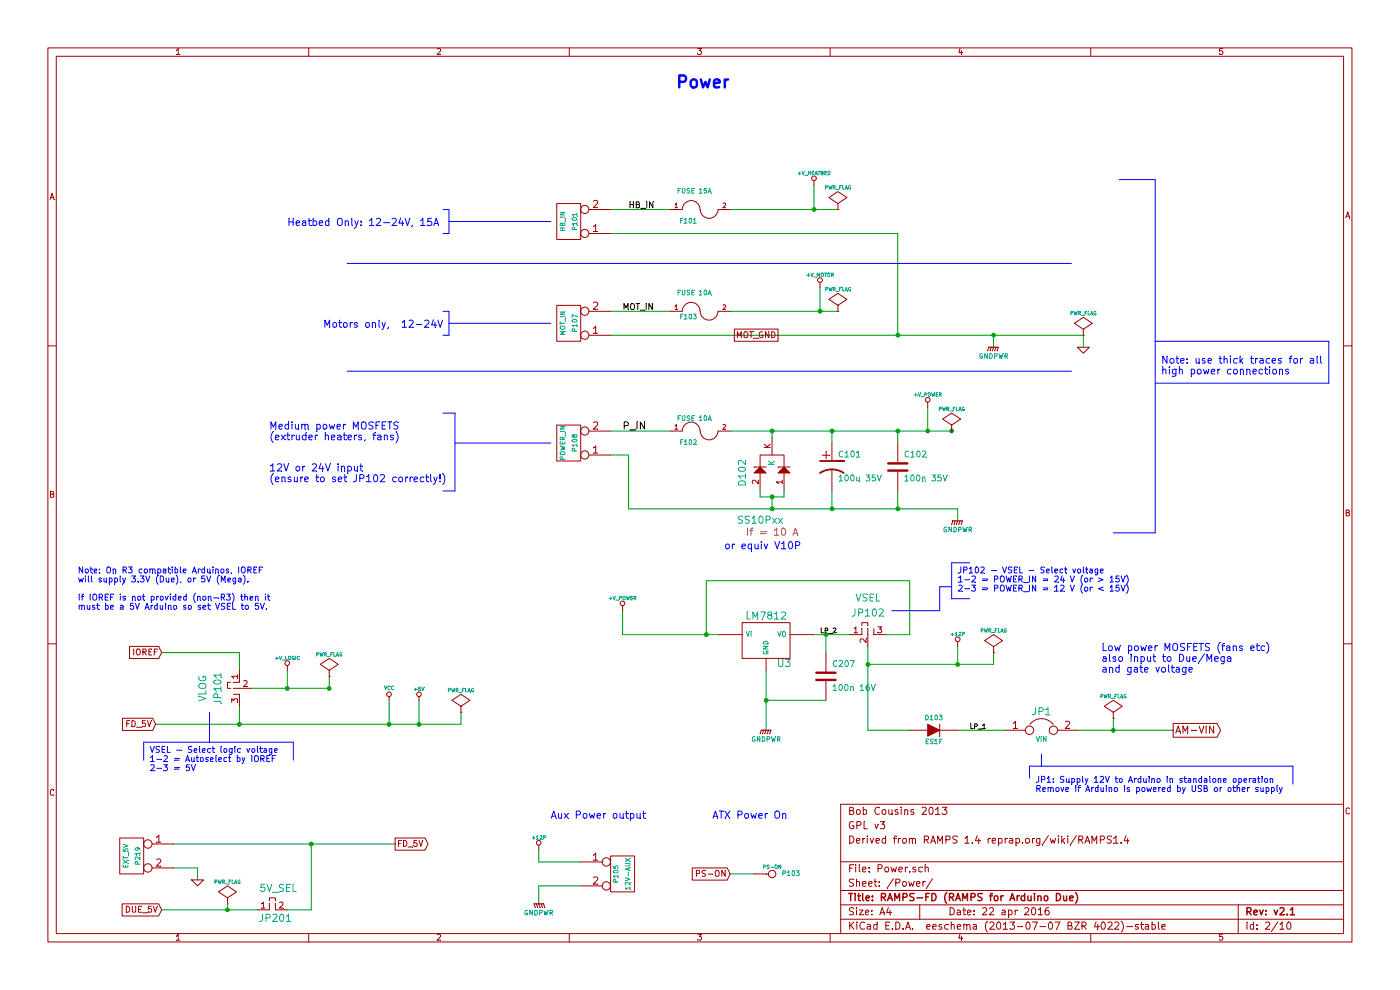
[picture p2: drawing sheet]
EESchema Schematic File Version 2
LIBS:power
LIBS:device
LIBS:transistors
LIBS:conn
LIBS:linear
LIBS:regul
LIBS:74xx
LIBS:cmos4000
LIBS:adc-dac
LIBS:memory
LIBS:xilinx
LIBS:special
LIBS:microcontrollers
LIBS:dsp
LIBS:microchip
LIBS:analog_switches
LIBS:motorola
LIBS:texas
LIBS:intel
LIBS:audio
LIBS:interface
LIBS:digital-audio
LIBS:philips
LIBS:display
LIBS:cypress
LIBS:siliconi
LIBS:opto
LIBS:atmel
LIBS:contrib
LIBS:valves
LIBS:RMC
LIBS:arduino_shieldsNCL
LIBS:opendous
LIBS:RAMPS-FD-cache
EELAYER 27 0
EELAYER END
$Descr A4 11693 8268
encoding utf-8
Sheet 2 10
Title "RAMPS-FD (RAMPS for Arduino Due)"
Date "22 apr 2016"
Rev "v2.1"
Comp ""
Comment1 "Derived from RAMPS 1.4 reprap.org/wiki/RAMPS1.4"
Comment2 "GPL v3"
Comment3 "Bob Cousins 2013"
Comment4 ""
$EndDescr
Connection ~ 7250 5550
Connection ~ 8000 5550
Wire Wire Line
	7250 5550 8300 5550
Wire Wire Line
	6800 5300 7100 5300
Wire Wire Line
	6400 5600 6400 6100
Wire Wire Line
	4500 7100 4500 7200
Wire Wire Line
	9000 6100 9800 6100
Wire Notes Line
	8950 3100 2900 3100
Connection ~ 2750 5750
Wire Wire Line
	2100 5750 2750 5750
Wire Wire Line
	2000 5600 2000 5450
Wire Wire Line
	2000 5450 1350 5450
Wire Wire Line
	3250 6050 3250 5850
Connection ~ 7500 4250
Wire Wire Line
	8000 4250 8000 4350
Wire Wire Line
	5250 4250 8000 4250
Wire Wire Line
	5100 2800 9050 2800
Wire Wire Line
	9050 2800 9050 2900
Wire Wire Line
	8300 2800 8300 2900
Wire Wire Line
	7500 1950 7500 2800
Wire Wire Line
	5100 1750 5600 1750
Connection ~ 7950 3600
Wire Wire Line
	6100 3600 7950 3600
Connection ~ 2400 5750
Wire Notes Line
	4600 3700 3800 3700
Wire Notes Line
	4600 2700 3750 2700
Wire Wire Line
	2400 5750 2400 5600
Wire Wire Line
	4500 7200 4850 7200
Wire Wire Line
	5600 2600 5100 2600
Wire Wire Line
	6850 2400 6850 2600
Wire Wire Line
	6450 3600 6450 3650
Wire Wire Line
	7500 4250 7500 4100
Connection ~ 6950 3600
Wire Wire Line
	7500 3600 7500 3700
Connection ~ 6450 3600
Wire Wire Line
	5250 4250 5250 3800
Wire Wire Line
	6100 7300 6300 7300
Connection ~ 6800 1750
Wire Wire Line
	6800 1550 6800 1750
Wire Wire Line
	6100 1750 7000 1750
Wire Wire Line
	5600 3600 5100 3600
Wire Wire Line
	5250 3800 5100 3800
Connection ~ 6450 4250
Wire Wire Line
	4850 7400 4500 7400
Wire Wire Line
	4500 7400 4500 7550
Wire Wire Line
	6450 4150 6450 4250
Wire Wire Line
	6950 3600 6950 3700
Wire Wire Line
	6950 4250 6950 4100
Connection ~ 6950 4250
Connection ~ 7500 3600
Wire Wire Line
	7750 3400 7750 3600
Connection ~ 6850 2600
Wire Wire Line
	6100 2600 7000 2600
Wire Notes Line
	3750 1850 4600 1850
Wire Wire Line
	8400 6100 8000 6100
Connection ~ 7750 3600
Wire Wire Line
	5100 1950 7500 1950
Connection ~ 7500 2800
Connection ~ 8300 2800
Wire Wire Line
	2000 5900 2000 6050
Wire Wire Line
	1300 6050 3850 6050
Wire Wire Line
	2750 5750 2750 5650
Wire Notes Line
	8950 2200 2900 2200
Wire Wire Line
	9300 6000 9300 6100
Connection ~ 9300 6100
Wire Wire Line
	5200 5300 6000 5300
Wire Wire Line
	7250 6100 7600 6100
Wire Wire Line
	7400 5300 7600 5300
Wire Wire Line
	7600 5300 7600 4850
Wire Wire Line
	7600 4850 5900 4850
Wire Wire Line
	5900 4850 5900 5300
Connection ~ 5900 5300
Wire Wire Line
	8000 5400 8000 5550
Wire Wire Line
	8300 5550 8300 5450
Text Notes 8000 4800 0    50   ~ 0
JP102 - VSEL - Select voltage\n1-2 = POWER_IN = 24 V (or > 15V)\n2-3 = POWER_IN = 12 V (or < 15V)
$Comp
L PWR_FLAG #FLG011
U 1 1
P 8300 5450
F 0 "#FLG011" H 8300 5545 30  0001 C CNN
F 1 "PWR_FLAG" H 8300 5630 30  0000 C CNN
F 2 "" H 8300 5450 60  0001 C CNN
F 3 "" H 8300 5450 60  0001 C CNN
	1    8300 5450
	1    0    0    -1  
$EndComp
$Comp
L +12P #PWR012
U 1 1
P 8000 5400
F 0 "#PWR012" H 8000 5370 30  0001 C CNN
F 1 "+12P" H 8000 5500 30  0000 C CNN
F 2 "" H 8000 5400 60  0001 C CNN
F 3 "" H 8000 5400 60  0001 C CNN
	1    8000 5400
	1    0    0    -1  
$EndComp
$Comp
L JUMP_MINI_3 JP102
U 1 1
P 7250 5300
F 0 "JP102" H 7250 5475 60  0000 C CNN
F 1 "VSEL" H 7250 5600 60  0000 C CNN
F 2 "" H 7250 5300 60  0001 C CNN
F 3 "" H 7250 5300 60  0001 C CNN
	1    7250 5300
	1    0    0    -1  
$EndComp
$Comp
L GNDPWR #PWR013
U 1 1
P 6400 6100
F 0 "#PWR013" H 6400 6150 40  0001 C CNN
F 1 "GNDPWR" H 6400 6020 40  0000 C CNN
F 2 "" H 6400 6100 60  0001 C CNN
F 3 "" H 6400 6100 60  0001 C CNN
	1    6400 6100
	1    0    0    -1  
$EndComp
Text Notes 9200 5450 0    60   ~ 0
Low power MOSFETS (fans etc)\nalso input to Due/Mega\nand gate voltage
Text GLabel 1350 5450 0    50   Input ~ 0
IOREF
Text Notes 4600 6850 0    60   ~ 0
Aux Power output
Text GLabel 9800 6100 2    60   Output ~ 0
AM-VIN
$Comp
L JUMPER JP1
U 1 1
P 8700 6100
F 0 "JP1" H 8700 6250 60  0000 C CNN
F 1 "VIN" H 8700 6020 40  0000 C CNN
F 2 "" H 8700 6100 60  0001 C CNN
F 3 "" H 8700 6100 60  0001 C CNN
	1    8700 6100
	1    0    0    -1  
$EndComp
$Comp
L VCC #PWR014
U 1 1
P 3250 5850
F 0 "#PWR014" H 3250 5950 30  0001 C CNN
F 1 "VCC" H 3250 5950 30  0000 C CNN
F 2 "" H 3250 5850 60  0001 C CNN
F 3 "" H 3250 5850 60  0001 C CNN
	1    3250 5850
	1    0    0    -1  
$EndComp
Text Notes 1250 6300 0    50   ~ 0
VSEL - Select logic voltage\n1-2 = Autoselect by IOREF\n2-3 = 5V
$Comp
L PWR_FLAG #FLG015
U 1 1
P 9050 2800
F 0 "#FLG015" H 9050 2895 30  0001 C CNN
F 1 "PWR_FLAG" H 9050 2980 30  0000 C CNN
F 2 "" H 9050 2800 60  0001 C CNN
F 3 "" H 9050 2800 60  0001 C CNN
	1    9050 2800
	1    0    0    -1  
$EndComp
$Comp
L GND #PWR016
U 1 1
P 9050 2900
F 0 "#PWR016" H 9050 2900 30  0001 C CNN
F 1 "GND" H 9050 2830 30  0001 C CNN
F 2 "" H 9050 2900 60  0001 C CNN
F 3 "" H 9050 2900 60  0001 C CNN
	1    9050 2900
	1    0    0    -1  
$EndComp
$Comp
L GNDPWR #PWR017
U 1 1
P 8300 2900
F 0 "#PWR017" H 8300 2950 40  0001 C CNN
F 1 "GNDPWR" H 8300 2820 40  0000 C CNN
F 2 "" H 8300 2900 60  0001 C CNN
F 3 "" H 8300 2900 60  0001 C CNN
	1    8300 2900
	1    0    0    -1  
$EndComp
$Comp
L CONN_2 P108
U 1 1
P 4750 3700
F 0 "P108" V 4700 3700 40  0000 C CNN
F 1 "POWER_IN" V 4800 3700 40  0000 C CNN
F 2 "" H 4750 3700 60  0001 C CNN
F 3 "" H 4750 3700 60  0001 C CNN
	1    4750 3700
	-1   0    0    1   
$EndComp
$Comp
L CONN_2 P101
U 1 1
P 4750 1850
F 0 "P101" V 4700 1850 40  0000 C CNN
F 1 "HB_IN" V 4800 1850 40  0000 C CNN
F 2 "" H 4750 1850 60  0001 C CNN
F 3 "" H 4750 1850 60  0001 C CNN
	1    4750 1850
	-1   0    0    1   
$EndComp
Text Label 5200 2600 0    50   ~ 0
MOT_IN
Text Label 5250 1750 0    50   ~ 0
HB_IN
$Comp
L GNDPWR #PWR018
U 1 1
P 4500 7550
F 0 "#PWR018" H 4500 7600 40  0001 C CNN
F 1 "GNDPWR" H 4500 7470 40  0000 C CNN
F 2 "" H 4500 7550 60  0001 C CNN
F 3 "" H 4500 7550 60  0001 C CNN
	1    4500 7550
	-1   0    0    -1  
$EndComp
$Comp
L GNDPWR #PWR019
U 1 1
P 8000 4350
F 0 "#PWR019" H 8000 4400 40  0001 C CNN
F 1 "GNDPWR" H 8000 4270 40  0000 C CNN
F 2 "" H 8000 4350 60  0001 C CNN
F 3 "" H 8000 4350 60  0001 C CNN
	1    8000 4350
	1    0    0    -1  
$EndComp
Text GLabel 6500 2800 0    50   UnSpc ~ 0
MOT_GND
Text Notes 650  4800 0    50   ~ 0
Note: On R3 compatible Arduinos, IOREF \nwill supply 3.3V (Due), or 5V (Mega).\n\nIf IOREF is not provided (non-R3) then it \nmust be a 5V Arduino so set VSEL to 5V.
$Comp
L PWR_FLAG #FLG020
U 1 1
P 2750 5650
F 0 "#FLG020" H 2750 5745 30  0001 C CNN
F 1 "PWR_FLAG" H 2750 5830 30  0000 C CNN
F 2 "" H 2750 5650 60  0001 C CNN
F 3 "" H 2750 5650 60  0001 C CNN
	1    2750 5650
	1    0    0    -1  
$EndComp
$Comp
L PWR_FLAG #FLG021
U 1 1
P 9300 6000
F 0 "#FLG021" H 9300 6095 30  0001 C CNN
F 1 "PWR_FLAG" H 9300 6180 30  0000 C CNN
F 2 "" H 9300 6000 60  0001 C CNN
F 3 "" H 9300 6000 60  0001 C CNN
	1    9300 6000
	1    0    0    -1  
$EndComp
Text GLabel 6100 7300 0    50   Input ~ 0
PS-ON
Text Notes 2250 3600 0    60   ~ 0
Medium power MOSFETS \n(extruder heaters, fans)
Text Notes 2400 1900 0    60   ~ 0
Heatbed Only: 12-24V, 15A
Text Notes 2700 2750 0    60   ~ 0
Motors only,  12-24V
$Comp
L JUMP_MINI_3 JP101
U 1 1
P 2000 5750
F 0 "JP101" H 2000 5925 60  0000 C CNN
F 1 "VLOG" H 2000 6050 60  0000 C CNN
F 2 "" H 2000 5750 60  0001 C CNN
F 3 "" H 2000 5750 60  0001 C CNN
	1    2000 5750
	0    -1   1    0   
$EndComp
$Comp
L +V_LOGIC #PWR022
U 1 1
P 2400 5600
F 0 "#PWR022" H 2400 5570 30  0001 C CNN
F 1 "+V_LOGIC" H 2400 5700 30  0000 C CNN
F 2 "" H 2400 5600 60  0001 C CNN
F 3 "" H 2400 5600 60  0001 C CNN
	1    2400 5600
	1    0    0    -1  
$EndComp
Text Label 5200 3600 0    60   ~ 0
P_IN
$Comp
L FUSE F103
U 1 1
P 5850 2600
F 0 "F103" H 5750 2550 40  0000 C CNN
F 1 "FUSE 10A" H 5800 2750 40  0000 C CNN
F 2 "" H 5850 2600 60  0001 C CNN
F 3 "" H 5850 2600 60  0001 C CNN
	1    5850 2600
	1    0    0    -1  
$EndComp
$Comp
L PWR_FLAG #FLG023
U 1 1
P 7000 2600
F 0 "#FLG023" H 7000 2695 30  0001 C CNN
F 1 "PWR_FLAG" H 7000 2780 30  0000 C CNN
F 2 "" H 7000 2600 60  0001 C CNN
F 3 "" H 7000 2600 60  0001 C CNN
	1    7000 2600
	1    0    0    -1  
$EndComp
$Comp
L +V_MOTOR #PWR024
U 1 1
P 6850 2400
F 0 "#PWR024" H 6850 2370 30  0001 C CNN
F 1 "+V_MOTOR" H 6850 2500 30  0000 C CNN
F 2 "" H 6850 2400 60  0001 C CNN
F 3 "" H 6850 2400 60  0001 C CNN
	1    6850 2400
	1    0    0    -1  
$EndComp
$Comp
L +V_HEATBED #PWR025
U 1 1
P 6800 1550
F 0 "#PWR025" H 6800 1520 30  0001 C CNN
F 1 "+V_HEATBED" H 6800 1650 30  0000 C CNN
F 2 "" H 6800 1550 60  0001 C CNN
F 3 "" H 6800 1550 60  0001 C CNN
	1    6800 1550
	1    0    0    -1  
$EndComp
$Comp
L +V_POWER #PWR026
U 1 1
P 7750 3400
F 0 "#PWR026" H 7750 3370 30  0001 C CNN
F 1 "+V_POWER" H 7750 3500 30  0000 C CNN
F 2 "" H 7750 3400 60  0001 C CNN
F 3 "" H 7750 3400 60  0001 C CNN
	1    7750 3400
	1    0    0    -1  
$EndComp
$Comp
L CONN_2 P107
U 1 1
P 4750 2700
F 0 "P107" V 4700 2700 40  0000 C CNN
F 1 "MOT_IN" V 4800 2700 40  0000 C CNN
F 2 "" H 4750 2700 60  0001 C CNN
F 3 "" H 4750 2700 60  0001 C CNN
	1    4750 2700
	-1   0    0    1   
$EndComp
$Comp
L CONN_1 P103
U 1 1
P 6450 7300
F 0 "P103" H 6530 7300 40  0000 L CNN
F 1 "PS-ON" H 6450 7355 30  0000 C CNN
F 2 "" H 6450 7300 60  0001 C CNN
F 3 "" H 6450 7300 60  0001 C CNN
	1    6450 7300
	1    0    0    -1  
$EndComp
$Comp
L CONN_2 P105
U 1 1
P 5200 7300
F 0 "P105" V 5150 7300 40  0000 C CNN
F 1 "12V-AUX" V 5250 7300 40  0000 C CNN
F 2 "" H 5200 7300 60  0001 C CNN
F 3 "" H 5200 7300 60  0001 C CNN
	1    5200 7300
	1    0    0    -1  
$EndComp
$Comp
L PWR_FLAG #FLG027
U 1 1
P 7000 1750
F 0 "#FLG027" H 7000 1845 30  0001 C CNN
F 1 "PWR_FLAG" H 7000 1930 30  0000 C CNN
F 2 "" H 7000 1750 60  0001 C CNN
F 3 "" H 7000 1750 60  0001 C CNN
	1    7000 1750
	1    0    0    -1  
$EndComp
$Comp
L PWR_FLAG #FLG028
U 1 1
P 7950 3600
F 0 "#FLG028" H 7950 3695 30  0001 C CNN
F 1 "PWR_FLAG" H 7950 3780 30  0000 C CNN
F 2 "" H 7950 3600 60  0001 C CNN
F 3 "" H 7950 3600 60  0001 C CNN
	1    7950 3600
	1    0    0    -1  
$EndComp
Text Notes 5650 750  0    100  ~ 20
Power
$Comp
L C C102
U 1 1
P 7500 3900
F 0 "C102" H 7550 4000 50  0000 L CNN
F 1 "100n 35V" H 7550 3800 50  0000 L CNN
F 2 "" H 7500 3900 60  0001 C CNN
F 3 "" H 7500 3900 60  0001 C CNN
	1    7500 3900
	1    0    0    -1  
$EndComp
$Comp
L CP1 C101
U 1 1
P 6950 3900
F 0 "C101" H 7000 4000 50  0000 L CNN
F 1 "100u 35V" H 7000 3800 50  0000 L CNN
F 2 "" H 6950 3900 60  0001 C CNN
F 3 "" H 6950 3900 60  0001 C CNN
	1    6950 3900
	1    0    0    -1  
$EndComp
$Comp
L DIODE D103
U 1 1
P 7800 6100
F 0 "D103" H 7800 6200 40  0000 C CNN
F 1 "ES1F" H 7800 6000 40  0000 C CNN
F 2 "" H 7800 6100 60  0001 C CNN
F 3 "" H 7800 6100 60  0001 C CNN
	1    7800 6100
	1    0    0    -1  
$EndComp
$Comp
L FUSE F102
U 1 1
P 5850 3600
F 0 "F102" H 5750 3500 40  0000 C CNN
F 1 "FUSE 10A" H 5800 3700 40  0000 C CNN
F 2 "" H 5850 3600 60  0001 C CNN
F 3 "" H 5850 3600 60  0001 C CNN
	1    5850 3600
	1    0    0    -1  
$EndComp
$Comp
L FUSE F101
U 1 1
P 5850 1750
F 0 "F101" H 5750 1650 40  0000 C CNN
F 1 "FUSE 15A" H 5800 1900 40  0000 C CNN
F 2 "" H 5850 1750 60  0001 C CNN
F 3 "" H 5850 1750 60  0001 C CNN
	1    5850 1750
	1    0    0    -1  
$EndComp
$Comp
L LM7812 U3
U 1 1
P 6400 5350
F 0 "U3" H 6550 5154 60  0000 C CNN
F 1 "LM7812" H 6400 5550 60  0000 C CNN
F 2 "~" H 6400 5350 60  0000 C CNN
F 3 "~" H 6400 5350 60  0000 C CNN
	1    6400 5350
	1    0    0    -1  
$EndComp
Wire Wire Line
	5200 5100 5200 5300
$Comp
L +V_POWER #PWR029
U 1 1
P 5200 5100
F 0 "#PWR029" H 5200 5070 30  0001 C CNN
F 1 "+V_POWER" H 5200 5200 30  0000 C CNN
F 2 "" H 5200 5100 60  0001 C CNN
F 3 "" H 5200 5100 60  0001 C CNN
	1    5200 5100
	1    0    0    -1  
$EndComp
Text Notes 8650 6550 0    50   ~ 0
JP1: Supply 12V to Arduino in standalone operation\nRemove if Arduino is powered by USB or other supply
$Comp
L C C207
U 1 1
P 6900 5650
F 0 "C207" H 6950 5750 50  0000 L CNN
F 1 "100n 16V" H 6950 5550 50  0000 L CNN
F 2 "" H 6900 5650 60  0001 C CNN
F 3 "" H 6900 5650 60  0001 C CNN
	1    6900 5650
	1    0    0    -1  
$EndComp
Wire Wire Line
	6900 5850 6400 5850
Connection ~ 6400 5850
Wire Wire Line
	6900 5450 6900 5300
Connection ~ 6900 5300
Text Label 8100 6100 0    40   ~ 0
LP_1
Text Label 6850 5300 0    40   ~ 0
LP_2
$Comp
L +12P #PWR030
U 1 1
P 4500 7100
F 0 "#PWR030" H 4500 7070 30  0001 C CNN
F 1 "+12P" H 4500 7200 30  0000 C CNN
F 2 "" H 4500 7100 60  0001 C CNN
F 3 "" H 4500 7100 60  0001 C CNN
	1    4500 7100
	1    0    0    -1  
$EndComp
Text Notes 9700 3050 0    60   ~ 0
Note: use thick traces for all\nhigh power connections
Wire Notes Line
	9300 4450 9650 4450
Wire Notes Line
	9650 4450 9650 1500
Wire Notes Line
	9650 1500 9350 1500
Wire Notes Line
	9650 3200 11100 3200
Wire Notes Line
	11100 3200 11100 2850
Wire Notes Line
	11100 2850 9650 2850
Text Notes 2250 3950 0    60   ~ 0
12V or 24V input \n(ensure to set JP102 correctly!)
Wire Notes Line
	8700 6300 8700 6400
Wire Notes Line
	8600 6500 8600 6400
Wire Notes Line
	8600 6400 10800 6400
Wire Notes Line
	10800 6400 10800 6550
Wire Notes Line
	1750 5950 1750 6200
Wire Notes Line
	1200 6200 2450 6200
Wire Notes Line
	1200 6200 1200 6350
Wire Notes Line
	2450 6200 2450 6350
Wire Notes Line
	7450 5100 7850 5100
Wire Notes Line
	7850 5100 7850 4900
Wire Notes Line
	7850 4900 7950 4900
Wire Notes Line
	7950 4700 7950 5000
Wire Notes Line
	7950 4700 8100 4700
Wire Notes Line
	7950 5000 8100 5000
Wire Notes Line
	3700 1750 3750 1750
Wire Notes Line
	3750 1750 3750 1950
Wire Notes Line
	3750 1950 3700 1950
Wire Notes Line
	3700 2600 3750 2600
Wire Notes Line
	3750 2600 3750 2800
Wire Notes Line
	3750 2800 3700 2800
Wire Notes Line
	3700 3450 3800 3450
Wire Notes Line
	3800 3450 3800 4100
Wire Notes Line
	3800 4100 3700 4100
Wire Wire Line
	7250 5400 7250 6100
Connection ~ 2000 6050
Text GLabel 1350 7600 0    50   Input ~ 0
DUE_5V
Wire Wire Line
	3500 6050 3500 5850
$Comp
L +5V #PWR031
U 1 1
P 3500 5850
F 0 "#PWR031" H 3500 5940 20  0001 C CNN
F 1 "+5V" H 3500 5940 30  0000 C CNN
F 2 "" H 3500 5850 60  0001 C CNN
F 3 "" H 3500 5850 60  0001 C CNN
	1    3500 5850
	1    0    0    -1  
$EndComp
Wire Wire Line
	1450 7050 3300 7050
$Comp
L PWR_FLAG #FLG032
U 1 1
P 3850 5950
F 0 "#FLG032" H 3850 6045 30  0001 C CNN
F 1 "PWR_FLAG" H 3850 6130 30  0000 C CNN
F 2 "" H 3850 5950 60  0001 C CNN
F 3 "" H 3850 5950 60  0001 C CNN
	1    3850 5950
	1    0    0    -1  
$EndComp
Wire Wire Line
	3850 6050 3850 5950
Text GLabel 3300 7050 2    50   Output ~ 0
FD_5V
Connection ~ 3250 6050
Connection ~ 3500 6050
Text GLabel 1300 6050 0    50   Input ~ 0
FD_5V
$Comp
L CONN_2 P219
U 1 1
P 1100 7150
F 0 "P219" V 1050 7150 40  0000 C CNN
F 1 "EXT_5V" V 1150 7150 40  0000 C CNN
F 2 "" H 1100 7150 60  0001 C CNN
F 3 "" H 1100 7150 60  0001 C CNN
	1    1100 7150
	-1   0    0    -1  
$EndComp
Wire Wire Line
	1650 7250 1650 7350
$Comp
L GND #PWR033
U 1 1
P 1650 7350
F 0 "#PWR033" H 1650 7350 30  0001 C CNN
F 1 "GND" H 1650 7280 30  0001 C CNN
F 2 "" H 1650 7350 60  0001 C CNN
F 3 "" H 1650 7350 60  0001 C CNN
	1    1650 7350
	1    0    0    -1  
$EndComp
Wire Wire Line
	1650 7250 1450 7250
$Comp
L JUMP_MINI JP201
U 1 1
P 2300 7600
F 0 "JP201" H 2300 7525 60  0000 C CNN
F 1 "5V_SEL" H 2325 7775 60  0000 C CNN
F 2 "~" H 2300 7600 60  0000 C CNN
F 3 "~" H 2300 7600 60  0000 C CNN
	1    2300 7600
	1    0    0    -1  
$EndComp
Wire Wire Line
	1350 7600 2150 7600
Wire Wire Line
	2600 7600 2600 7050
Connection ~ 2600 7050
$Comp
L PWR_FLAG #FLG034
U 1 1
P 1900 7550
F 0 "#FLG034" H 1900 7645 30  0001 C CNN
F 1 "PWR_FLAG" H 1900 7730 30  0000 C CNN
F 2 "" H 1900 7550 60  0001 C CNN
F 3 "" H 1900 7550 60  0001 C CNN
	1    1900 7550
	1    0    0    -1  
$EndComp
Wire Wire Line
	1900 7550 1900 7600
Connection ~ 1900 7600
Wire Wire Line
	2600 7600 2400 7600
Text Notes 5950 6850 0    60   ~ 0
ATX Power On
$Comp
L DIODE_DUAL_ANODE D102
U 1 1
P 6500 3950
F 0 "D102" H 6500 3650 60  0000 C CNN
F 1 "SS10Pxx" V 6900 3800 60  0000 C CNN
F 2 "" H 6500 3950 60  0000 C CNN
F 3 "" H 6500 3950 60  0000 C CNN
F 4 "If = 10 A" V 7000 3900 60  0000 C CNN "Note"
	1    6500 3950
	0    1    1    0   
$EndComp
Wire Wire Line
	6350 4100 6350 4150
Wire Wire Line
	6350 4150 6550 4150
Wire Wire Line
	6550 4150 6550 4100
Connection ~ 6450 4150
Text Notes 6050 4600 0    60   ~ 0
or equiv V10P
$EndSCHEMATC
